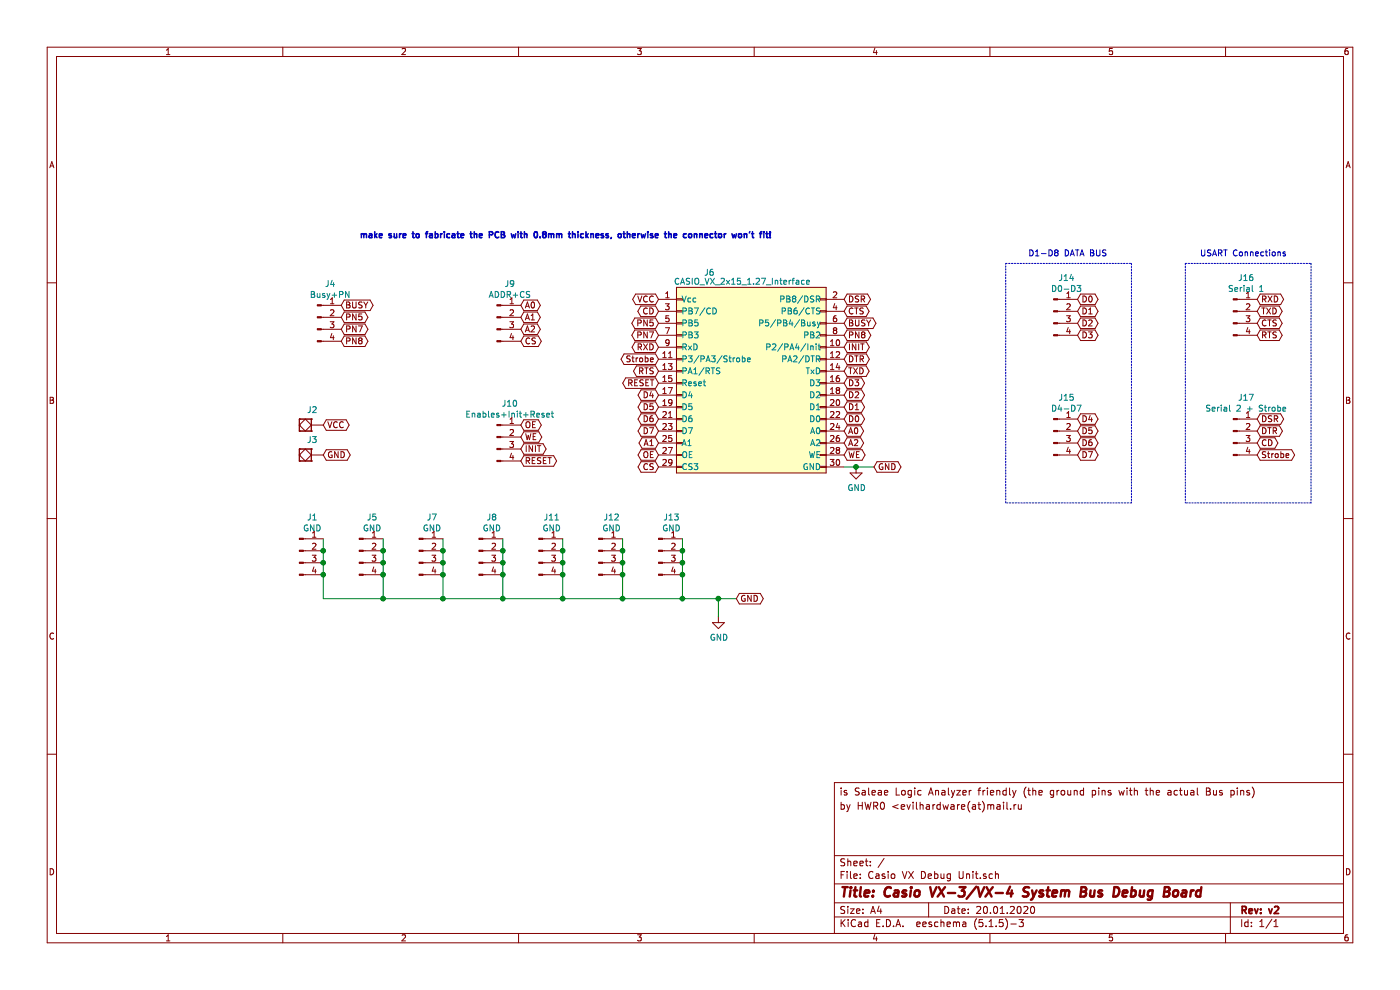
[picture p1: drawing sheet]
EESchema Schematic File Version 4
EELAYER 30 0
EELAYER END
$Descr A4 11693 8268
encoding utf-8
Sheet 1 1
Title "Casio VX-3/VX-4 System Bus Debug Board"
Date "20.01.2020"
Rev "v2"
Comp ""
Comment1 ""
Comment2 ""
Comment3 "by HWR0 <evilhardware(аt)mail.ru"
Comment4 "is Saleae Logic Analyzer friendly (the ground pins with the actual Bus pins)"
$EndDescr
$Comp
L hwreverse:CASIO_VX_2x15_1.27_Interface J6
U 1 1
P 5500 2500
F 0 "J6" H 5925 2725 50  0000 C CNN
F 1 "CASIO_VX_2x15_1.27_Interface" H 6200 2650 50  0000 C CNN
F 2 "hwreverse:Connector_Casio_2x15_1.27_SYSBUS" H 5700 1800 50  0001 C CNN
F 3 "~" H 5700 1800 50  0001 C CNN
	1    5500 2500
	1    0    0    -1  
$EndComp
Text GLabel 7050 3500 2    50   BiDi ~ 0
D0
Text GLabel 7050 3400 2    50   BiDi ~ 0
D1
Text GLabel 7050 3300 2    50   BiDi ~ 0
D2
Text GLabel 7050 3200 2    50   BiDi ~ 0
D3
Text GLabel 5500 3300 0    50   BiDi ~ 0
D4
Text GLabel 5500 3400 0    50   BiDi ~ 0
D5
Text GLabel 5500 3500 0    50   BiDi ~ 0
D6
Text GLabel 5500 3600 0    50   BiDi ~ 0
D7
Text GLabel 5500 3700 0    50   BiDi ~ 0
A1
Text GLabel 5500 3800 0    50   BiDi ~ 0
OE
Text GLabel 5500 3900 0    50   BiDi ~ 0
CS
Text GLabel 5500 3200 0    50   BiDi ~ 0
RESET
Text GLabel 5500 3100 0    50   BiDi ~ 0
RTS
Text GLabel 5500 3000 0    50   BiDi ~ 0
Strobe
Text GLabel 5500 2900 0    50   BiDi ~ 0
RXD
Text GLabel 5500 2800 0    50   BiDi ~ 0
PN7
Text GLabel 5500 2700 0    50   BiDi ~ 0
PN5
Text GLabel 5500 2600 0    50   BiDi ~ 0
CD
Text GLabel 5500 2500 0    50   BiDi ~ 0
VCC
Text GLabel 7050 2500 2    50   BiDi ~ 0
DSR
Text GLabel 7050 2600 2    50   BiDi ~ 0
CTS
Text GLabel 7050 2700 2    50   BiDi ~ 0
BUSY
Text GLabel 7050 2800 2    50   BiDi ~ 0
PN8
Text GLabel 7050 2900 2    50   BiDi ~ 0
INIT
Text GLabel 7050 3000 2    50   BiDi ~ 0
DTR
Text GLabel 7050 3100 2    50   BiDi ~ 0
TXD
Text GLabel 7050 3600 2    50   BiDi ~ 0
A0
Text GLabel 7050 3700 2    50   BiDi ~ 0
A2
Text GLabel 7050 3800 2    50   BiDi ~ 0
WE
Text GLabel 7300 3900 2    50   BiDi ~ 0
GND
Wire Wire Line
	7050 3900 7150 3900
$Comp
L power:GND #PWR04
U 1 1
P 7150 3900
F 0 "#PWR04" H 7150 3650 50  0001 C CNN
F 1 "GND" H 7155 3727 50  0000 C CNN
F 2 "" H 7150 3900 50  0001 C CNN
F 3 "" H 7150 3900 50  0001 C CNN
	1    7150 3900
	1    0    0    -1  
$EndComp
Connection ~ 7150 3900
Wire Wire Line
	7150 3900 7300 3900
Text GLabel 9000 2500 2    50   BiDi ~ 0
D0
Text GLabel 9000 2600 2    50   BiDi ~ 0
D1
Text GLabel 9000 2700 2    50   BiDi ~ 0
D2
Text GLabel 9000 2800 2    50   BiDi ~ 0
D3
Text GLabel 9000 3500 2    50   BiDi ~ 0
D4
Text GLabel 9000 3600 2    50   BiDi ~ 0
D5
Text GLabel 9000 3700 2    50   BiDi ~ 0
D6
Text GLabel 9000 3800 2    50   BiDi ~ 0
D7
Text GLabel 10500 2500 2    50   BiDi ~ 0
RXD
Text GLabel 10500 2600 2    50   BiDi ~ 0
TXD
Text GLabel 10500 2700 2    50   BiDi ~ 0
CTS
Text GLabel 10500 2800 2    50   BiDi ~ 0
RTS
Text GLabel 4350 2550 2    50   BiDi ~ 0
A0
Text GLabel 4350 2650 2    50   BiDi ~ 0
A1
Text GLabel 4350 2750 2    50   BiDi ~ 0
A2
Text GLabel 4350 2850 2    50   BiDi ~ 0
CS
Text GLabel 10500 3500 2    50   BiDi ~ 0
DSR
Text GLabel 10500 3600 2    50   BiDi ~ 0
DTR
Text GLabel 10500 3700 2    50   BiDi ~ 0
CD
Text GLabel 10500 3800 2    50   BiDi ~ 0
Strobe
Text GLabel 4350 3550 2    50   BiDi ~ 0
OE
Text GLabel 4350 3650 2    50   BiDi ~ 0
WE
Text GLabel 4350 3750 2    50   BiDi ~ 0
INIT
Text GLabel 4350 3850 2    50   BiDi ~ 0
RESET
Text GLabel 2850 2550 2    50   BiDi ~ 0
BUSY
Text GLabel 2850 2650 2    50   BiDi ~ 0
PN5
Text GLabel 2850 2750 2    50   BiDi ~ 0
PN7
Text GLabel 2850 2850 2    50   BiDi ~ 0
PN8
$Comp
L hwreverse:SolidPad-Connector J2
U 1 1
P 2550 3550
F 0 "J2" H 2492 3427 50  0000 C CNN
F 1 "SolidPad-Connector" H 2550 3450 50  0001 C CNN
F 2 "Connector:SolidPad_4x4mm_2x2mmCore" H 2550 3350 50  0001 C CNN
F 3 "" H 2550 3450 50  0001 C CNN
	1    2550 3550
	-1   0    0    1   
$EndComp
$Comp
L hwreverse:SolidPad-Connector J3
U 1 1
P 2550 3800
F 0 "J3" H 2492 3677 50  0000 C CNN
F 1 "SolidPad-Connector" H 2550 3700 50  0001 C CNN
F 2 "Connector:SolidPad_4x4mm_2x2mmCore" H 2550 3600 50  0001 C CNN
F 3 "" H 2550 3700 50  0001 C CNN
	1    2550 3800
	-1   0    0    1   
$EndComp
Text GLabel 2700 3800 2    50   BiDi ~ 0
GND
Text GLabel 2700 3550 2    50   BiDi ~ 0
VCC
$Comp
L Connector:Conn_01x04_Male J4
U 1 1
P 2650 2650
F 0 "J4" H 2758 2931 50  0000 C CNN
F 1 "Busy+PN" H 2758 2840 50  0000 C CNN
F 2 "Connector_PinHeader_2.54mm:PinHeader_1x04_P2.54mm_Vertical" H 2650 2650 50  0001 C CNN
F 3 "~" H 2650 2650 50  0001 C CNN
	1    2650 2650
	1    0    0    -1  
$EndComp
$Comp
L Connector:Conn_01x04_Male J9
U 1 1
P 4150 2650
F 0 "J9" H 4258 2931 50  0000 C CNN
F 1 "ADDR+CS" H 4258 2840 50  0000 C CNN
F 2 "Connector_PinHeader_2.54mm:PinHeader_1x04_P2.54mm_Vertical" H 4150 2650 50  0001 C CNN
F 3 "~" H 4150 2650 50  0001 C CNN
	1    4150 2650
	1    0    0    -1  
$EndComp
$Comp
L Connector:Conn_01x04_Male J10
U 1 1
P 4150 3650
F 0 "J10" H 4258 3931 50  0000 C CNN
F 1 "Enables+Init+Reset" H 4258 3840 50  0000 C CNN
F 2 "Connector_PinHeader_2.54mm:PinHeader_1x04_P2.54mm_Vertical" H 4150 3650 50  0001 C CNN
F 3 "~" H 4150 3650 50  0001 C CNN
	1    4150 3650
	1    0    0    -1  
$EndComp
$Comp
L Connector:Conn_01x04_Male J15
U 1 1
P 8800 3600
F 0 "J15" H 8908 3881 50  0000 C CNN
F 1 "D4-D7" H 8908 3790 50  0000 C CNN
F 2 "Connector_PinHeader_2.54mm:PinHeader_1x04_P2.54mm_Vertical" H 8800 3600 50  0001 C CNN
F 3 "~" H 8800 3600 50  0001 C CNN
	1    8800 3600
	1    0    0    -1  
$EndComp
$Comp
L Connector:Conn_01x04_Male J14
U 1 1
P 8800 2600
F 0 "J14" H 8908 2881 50  0000 C CNN
F 1 "D0-D3" H 8908 2790 50  0000 C CNN
F 2 "Connector_PinHeader_2.54mm:PinHeader_1x04_P2.54mm_Vertical" H 8800 2600 50  0001 C CNN
F 3 "~" H 8800 2600 50  0001 C CNN
	1    8800 2600
	1    0    0    -1  
$EndComp
$Comp
L Connector:Conn_01x04_Male J16
U 1 1
P 10300 2600
F 0 "J16" H 10408 2881 50  0000 C CNN
F 1 "Serial 1" H 10408 2790 50  0000 C CNN
F 2 "Connector_PinHeader_2.54mm:PinHeader_1x04_P2.54mm_Vertical" H 10300 2600 50  0001 C CNN
F 3 "~" H 10300 2600 50  0001 C CNN
	1    10300 2600
	1    0    0    -1  
$EndComp
$Comp
L Connector:Conn_01x04_Male J17
U 1 1
P 10300 3600
F 0 "J17" H 10408 3881 50  0000 C CNN
F 1 "Serial 2 + Strobe" H 10408 3790 50  0000 C CNN
F 2 "Connector_PinHeader_2.54mm:PinHeader_1x04_P2.54mm_Vertical" H 10300 3600 50  0001 C CNN
F 3 "~" H 10300 3600 50  0001 C CNN
	1    10300 3600
	1    0    0    -1  
$EndComp
$Comp
L Connector:Conn_01x04_Male J1
U 1 1
P 2500 4600
F 0 "J1" H 2608 4881 50  0000 C CNN
F 1 "GND" H 2608 4790 50  0000 C CNN
F 2 "Connector_PinHeader_2.54mm:PinHeader_1x04_P2.54mm_Vertical" H 2500 4600 50  0001 C CNN
F 3 "~" H 2500 4600 50  0001 C CNN
	1    2500 4600
	1    0    0    -1  
$EndComp
$Comp
L Connector:Conn_01x04_Male J5
U 1 1
P 3000 4600
F 0 "J5" H 3108 4881 50  0000 C CNN
F 1 "GND" H 3108 4790 50  0000 C CNN
F 2 "Connector_PinHeader_2.54mm:PinHeader_1x04_P2.54mm_Vertical" H 3000 4600 50  0001 C CNN
F 3 "~" H 3000 4600 50  0001 C CNN
	1    3000 4600
	1    0    0    -1  
$EndComp
$Comp
L Connector:Conn_01x04_Male J7
U 1 1
P 3500 4600
F 0 "J7" H 3608 4881 50  0000 C CNN
F 1 "GND" H 3608 4790 50  0000 C CNN
F 2 "Connector_PinHeader_2.54mm:PinHeader_1x04_P2.54mm_Vertical" H 3500 4600 50  0001 C CNN
F 3 "~" H 3500 4600 50  0001 C CNN
	1    3500 4600
	1    0    0    -1  
$EndComp
$Comp
L Connector:Conn_01x04_Male J8
U 1 1
P 4000 4600
F 0 "J8" H 4108 4881 50  0000 C CNN
F 1 "GND" H 4108 4790 50  0000 C CNN
F 2 "Connector_PinHeader_2.54mm:PinHeader_1x04_P2.54mm_Vertical" H 4000 4600 50  0001 C CNN
F 3 "~" H 4000 4600 50  0001 C CNN
	1    4000 4600
	1    0    0    -1  
$EndComp
$Comp
L Connector:Conn_01x04_Male J11
U 1 1
P 4500 4600
F 0 "J11" H 4608 4881 50  0000 C CNN
F 1 "GND" H 4608 4790 50  0000 C CNN
F 2 "Connector_PinHeader_2.54mm:PinHeader_1x04_P2.54mm_Vertical" H 4500 4600 50  0001 C CNN
F 3 "~" H 4500 4600 50  0001 C CNN
	1    4500 4600
	1    0    0    -1  
$EndComp
$Comp
L Connector:Conn_01x04_Male J12
U 1 1
P 5000 4600
F 0 "J12" H 5108 4881 50  0000 C CNN
F 1 "GND" H 5108 4790 50  0000 C CNN
F 2 "Connector_PinHeader_2.54mm:PinHeader_1x04_P2.54mm_Vertical" H 5000 4600 50  0001 C CNN
F 3 "~" H 5000 4600 50  0001 C CNN
	1    5000 4600
	1    0    0    -1  
$EndComp
$Comp
L Connector:Conn_01x04_Male J13
U 1 1
P 5500 4600
F 0 "J13" H 5608 4881 50  0000 C CNN
F 1 "GND" H 5608 4790 50  0000 C CNN
F 2 "Connector_PinHeader_2.54mm:PinHeader_1x04_P2.54mm_Vertical" H 5500 4600 50  0001 C CNN
F 3 "~" H 5500 4600 50  0001 C CNN
	1    5500 4600
	1    0    0    -1  
$EndComp
Wire Wire Line
	2700 4500 2700 4600
Connection ~ 2700 4600
Wire Wire Line
	2700 4600 2700 4700
Connection ~ 2700 4700
Wire Wire Line
	2700 4700 2700 4800
Connection ~ 2700 4800
Wire Wire Line
	2700 4800 2700 5000
Wire Wire Line
	3200 4500 3200 4600
Connection ~ 3200 4600
Wire Wire Line
	3200 4600 3200 4700
Connection ~ 3200 4700
Wire Wire Line
	3200 4700 3200 4800
Connection ~ 3200 4800
Wire Wire Line
	3200 4800 3200 5000
Wire Wire Line
	3700 4500 3700 4600
Connection ~ 3700 4600
Wire Wire Line
	3700 4600 3700 4700
Connection ~ 3700 4700
Wire Wire Line
	3700 4700 3700 4800
Connection ~ 3700 4800
Wire Wire Line
	3700 4800 3700 5000
Wire Wire Line
	4200 4500 4200 4600
Connection ~ 4200 4600
Wire Wire Line
	4200 4600 4200 4700
Connection ~ 4200 4700
Wire Wire Line
	4200 4700 4200 4800
Connection ~ 4200 4800
Wire Wire Line
	4200 4800 4200 5000
Wire Wire Line
	4700 4500 4700 4600
Connection ~ 4700 4600
Wire Wire Line
	4700 4600 4700 4700
Connection ~ 4700 4700
Wire Wire Line
	4700 4700 4700 4800
Connection ~ 4700 4800
Wire Wire Line
	4700 4800 4700 5000
Wire Wire Line
	5200 4500 5200 4600
Connection ~ 5200 4600
Wire Wire Line
	5200 4600 5200 4700
Connection ~ 5200 4700
Wire Wire Line
	5200 4700 5200 4800
Connection ~ 5200 4800
Wire Wire Line
	5200 4800 5200 5000
Wire Wire Line
	5700 4500 5700 4600
Connection ~ 5700 4600
Wire Wire Line
	5700 4600 5700 4700
Connection ~ 5700 4700
Wire Wire Line
	5700 4700 5700 4800
Connection ~ 5700 4800
Wire Wire Line
	5700 4800 5700 5000
Wire Wire Line
	2700 5000 3200 5000
Wire Wire Line
	6000 5000 6000 5150
Connection ~ 3200 5000
Wire Wire Line
	3200 5000 3700 5000
Connection ~ 3700 5000
Wire Wire Line
	3700 5000 4200 5000
Connection ~ 4200 5000
Wire Wire Line
	4200 5000 4700 5000
Connection ~ 4700 5000
Wire Wire Line
	4700 5000 5200 5000
Connection ~ 5200 5000
Wire Wire Line
	5200 5000 5700 5000
Connection ~ 5700 5000
Wire Wire Line
	5700 5000 6000 5000
$Comp
L power:GND #PWR01
U 1 1
P 6000 5150
F 0 "#PWR01" H 6000 4900 50  0001 C CNN
F 1 "GND" H 6005 4977 50  0000 C CNN
F 2 "" H 6000 5150 50  0001 C CNN
F 3 "" H 6000 5150 50  0001 C CNN
	1    6000 5150
	1    0    0    -1  
$EndComp
Text GLabel 6150 5000 2    50   BiDi ~ 0
GND
Wire Wire Line
	6000 5000 6150 5000
Connection ~ 6000 5000
Wire Notes Line
	8400 2200 9450 2200
Wire Notes Line
	9450 2200 9450 4200
Wire Notes Line
	9450 4200 8400 4200
Wire Notes Line
	8400 4200 8400 2200
Text Notes 9250 2150 2    50   ~ 0
D1-D8 DATA BUS
Wire Notes Line
	9900 2200 9900 4200
Wire Notes Line
	9900 2200 10950 2200
Wire Notes Line
	10950 2200 10950 4200
Wire Notes Line
	10950 4200 9900 4200
Text Notes 10750 2150 2    50   ~ 0
USART Connections
Text Notes 3000 2000 0    50   ~ 10
make sure to fabricate the PCB with 0.8mm thickness, otherwise the connector won't fit!
$EndSCHEMATC
